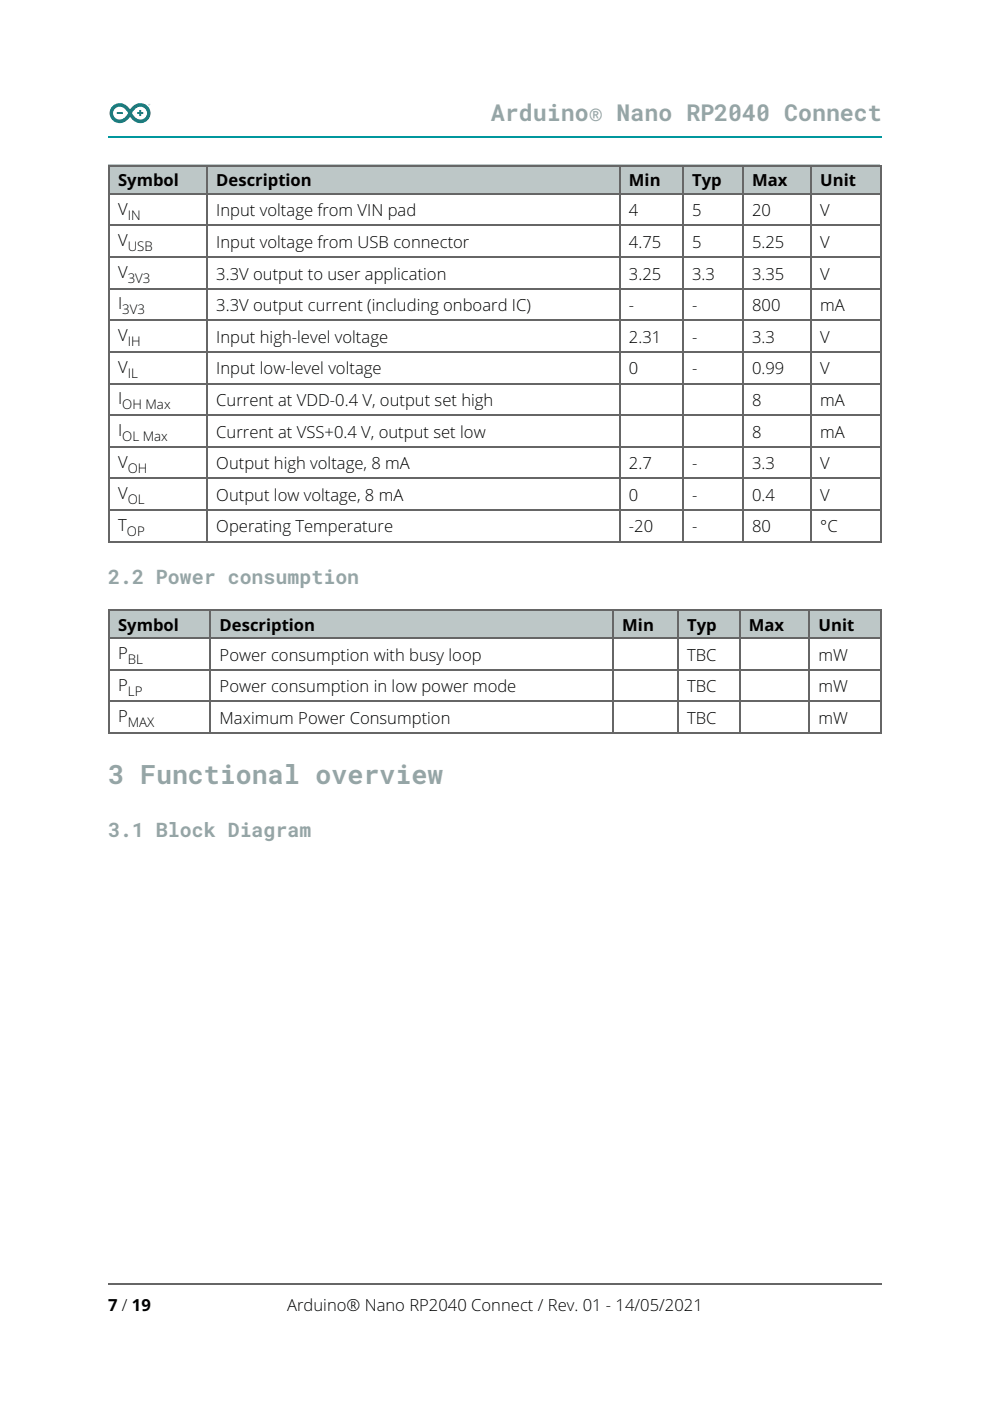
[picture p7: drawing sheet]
<svg xmlns="http://www.w3.org/2000/svg" width="210mm" height="297mm" viewBox="0 0 210 297" stroke-linecap="round" stroke-linejoin="round" font-family="sans-serif">
<path d="M22.9 29.1h164.1" fill="none" stroke="#00979d" stroke-width=".35"/>
<path d="M23.9 22.5a2.18 2.18 0 0 0 .3 3.2 2.18 2.18 0 0 0 3.1-.6l.3-.4a2.22 2.22 0 0 0 2.9 1.2 2.22 2.22 0 0 0 1.1-3 2.32 2.32 0 0 0-4 .3 2.36 2.36 0 0 0-3.7-.7zM24.2 23.2a1.65 1.65 0 0 1 2.8 .5l.2 .3a1.84 1.84 0 0 1-2.7 1.1 1.34 1.34 0 0 1-.3-1.9zM28.7 23.1l-.7 .9a1.83 1.83 0 0 0 2.6 1.1 1.4 1.4 0 0 0 .1-2.1 1.4 1.4 0 0 0-2 .1zM24.8 23.8h1.3v.4h-1.3zM29.1 23.8h.4v-.5h.4v.5h.5v.4h-.5v.4h-.4v-.4h-.4zM31.4 22.1a.23 .23 0 0 1 .4 0 .23 .23 0 0 1-.4 0zM31.5 22v.3h.2v-.3zM31.4 22.1a.2 .2 0 0 0 .4 0 .2 .2 0 0 0-.4 0zM31.6 22v.1z" fill-rule="evenodd" fill="#008184"/>
<path d="M20.1 269.2h169.7v27.8h-169.7z" fill="#fff"/>
<path d="M22.9 272.2h164.1" fill="none" stroke="#666" stroke-width=".35"/>
<g fill="#bdc7c7">
<path d="M22.9 34.9h20.8v6h-20.8z"/>
<path d="M43.7 34.9h87.5v6h-87.5z"/>
<path d="M131.2 34.9h13.4v6h-13.4z"/>
<path d="M144.6 34.9h12.7v6h-12.7z"/>
<path d="M157.3 34.9h14.5v6h-14.5z"/>
<path d="M171.8 34.9h14.8v6h-14.8z"/>
</g>
<g fill="none" stroke="#666" stroke-width=".35">
<path d="M22.9 35.1h164.1M23.1 34.9v80.1M43.9 34.9v80.1M131.4 34.9v80.1M144.8 34.9v80.1M157.5 34.9v80.1M172 34.9v80.1M186.8 34.9v80.1M22.9 54.5h164.1M22.9 47.8h164.1M22.9 41.1h164.1M22.9 74.6h164.1"/>
<path d="M22.9 67.9h164.1M22.9 61.2h164.1M22.9 94.7h164.1M22.9 88h164.1M22.9 81.3h164.1M22.9 108.1h164.1M22.9 114.8h164.1M22.9 101.4h164.1"/>
</g>
<g fill="#bdc7c7">
<path d="M22.9 129.1h21.5v6h-21.5z"/>
<path d="M44.4 129.1h85.4v6h-85.4z"/>
<path d="M129.8 129.1h13.8v6h-13.8z"/>
<path d="M143.6 129.1h13v6h-13z"/>
<path d="M156.6 129.1h14.8v6h-14.8z"/>
<path d="M171.4 129.1h15.2v6h-15.2z"/>
</g>
<path d="M22.9 135.3h164.1M22.9 129.3h164.1M23.1 129.1v26.5M44.6 129.1v26.5M130 129.1v26.5M143.8 129.1v26.5M156.8 129.1v26.5M171.6 129.1v26.5M186.8 129.1v26.5M22.9 148.7h164.1M22.9 155.4h164.1M22.9 142h164.1" fill="none" stroke="#666" stroke-width=".35"/>
<text font-size="5.6" fill="#95a5a6" x="22.9" y="166.2">3 Functional overview</text>
<text font-size="4.9" fill="#95a5a6" x="104.1" y="25.8">Arduino® Nano RP2040 Connect</text>
<g font-size="4.2" fill="#95a5a6">
<text x="22.9" y="123.8">2.2 Power consumption</text>
<text x="22.9" y="177.4">3.1 Block Diagram</text>
</g>
<g font-size="3.5">
<text x="25" y="39.5">Symbol</text>
<text x="45.9" y="39.5">Description</text>
<text x="133.3" y="39.5">Min</text>
<text x="146.8" y="39.5">Typ</text>
<text x="159.5" y="39.5">Max</text>
<text x="173.9" y="39.5">Unit</text>
<text x="25" y="45.5">V</text>
<text x="45.9" y="45.9">Input voltage from VIN pad</text>
<text x="133.3" y="45.9">4</text>
<text x="146.8" y="45.9">5</text>
<text x="159.5" y="45.9">20</text>
<text x="173.9" y="45.9">V</text>
<text x="25" y="52.2">V</text>
<text x="45.9" y="52.6">Input voltage from USB connector</text>
<text x="133.3" y="52.6">4.75</text>
<text x="146.8" y="52.6">5</text>
<text x="159.5" y="52.6">5.25</text>
<text x="173.9" y="52.6">V</text>
<text x="25" y="58.9">V</text>
<text x="45.9" y="59.3">3.3V output to user application</text>
<text x="133.3" y="59.3">3.25</text>
<text x="146.8" y="59.3">3.3</text>
<text x="159.5" y="59.3">3.35</text>
<text x="173.9" y="59.3">V</text>
<text x="25" y="65.6">I</text>
<text x="45.9" y="66">3.3V output current (including onboard IC)</text>
<text x="133.3" y="66">-</text>
<text x="146.8" y="66">-</text>
<text x="159.5" y="66">800</text>
<text x="173.9" y="66">mA</text>
<text x="25" y="72.3">V</text>
<text x="45.9" y="72.7">Input high-level voltage</text>
<text x="133.3" y="72.7">2.31</text>
<text x="146.8" y="72.7">-</text>
<text x="159.5" y="72.7">3.3</text>
<text x="173.9" y="72.7">V</text>
<text x="25" y="79">V</text>
<text x="45.9" y="79.4">Input low-level voltage</text>
<text x="133.3" y="79.4">0</text>
<text x="146.8" y="79.4">-</text>
<text x="159.5" y="79.4">0.99</text>
<text x="173.9" y="79.4">V</text>
<text x="25" y="85.7">I</text>
<text x="45.9" y="86.1">Current at VDD-0.4 V, output set high</text>
<text x="159.5" y="86.1">8</text>
<text x="173.9" y="86.1">mA</text>
<text x="25" y="92.4">I</text>
<text x="45.9" y="92.8">Current at VSS+0.4 V, output set low</text>
<text x="159.5" y="92.8">8</text>
<text x="173.9" y="92.8">mA</text>
<text x="25" y="99.1">V</text>
<text x="45.9" y="99.5">Output high voltage, 8 mA</text>
<text x="133.3" y="99.5">2.7</text>
<text x="146.8" y="99.5">-</text>
<text x="159.5" y="99.5">3.3</text>
<text x="173.9" y="99.5">V</text>
<text x="25" y="105.8">V</text>
<text x="45.9" y="106.2">Output low voltage, 8 mA</text>
<text x="133.3" y="106.2">0</text>
<text x="146.8" y="106.2">-</text>
<text x="159.5" y="106.2">0.4</text>
<text x="173.9" y="106.2">V</text>
<text x="25" y="112.5">T</text>
<text x="45.9" y="112.9">Operating Temperature</text>
<text x="133.3" y="112.9">-20</text>
<text x="146.8" y="112.9">-</text>
<text x="159.5" y="112.9">80</text>
<text x="173.9" y="112.9">°C</text>
<text x="25" y="133.7">Symbol</text>
<text x="46.6" y="133.7">Description</text>
<text x="131.9" y="133.7">Min</text>
<text x="145.7" y="133.7">Typ</text>
<text x="158.7" y="133.7">Max</text>
<text x="173.6" y="133.7">Unit</text>
<text x="25" y="139.7">P</text>
<text x="46.6" y="140.1">Power consumption with busy loop</text>
<text x="145.7" y="140.1">TBC</text>
<text x="173.6" y="140.1">mW</text>
<text x="25" y="146.4">P</text>
<text x="46.6" y="146.8">Power consumption in low power mode</text>
<text x="145.7" y="146.8">TBC</text>
<text x="173.6" y="146.8">mW</text>
<text x="25" y="153.1">P</text>
<text x="46.6" y="153.5">Maximum Power Consumption</text>
<text x="145.7" y="153.5">TBC</text>
<text x="173.6" y="153.5">mW</text>
<text x="22.9" y="278">7 / 19</text>
<text x="60.9" y="278">Arduino® Nano RP2040 Connect / Rev. 01 - 14/05/2021</text>
</g>
<g font-size="2.8">
<text x="27.1" y="46.6">IN</text>
<text x="27.1" y="53.3">USB</text>
<text x="27.1" y="60">3V3</text>
<text x="25.9" y="66.7">3V3</text>
<text x="27.1" y="73.4">IH</text>
<text x="27.1" y="80.1">IL</text>
<text x="25.9" y="86.8">OH Max</text>
<text x="25.9" y="93.5">OL Max</text>
<text x="27.1" y="100.2">OH</text>
<text x="27.1" y="106.9">OL</text>
<text x="26.9" y="113.6">OP</text>
<text x="27.1" y="140.8">BL</text>
<text x="27.1" y="147.5">LP</text>
<text x="27.1" y="154.2">MAX</text>
</g>
</svg>
